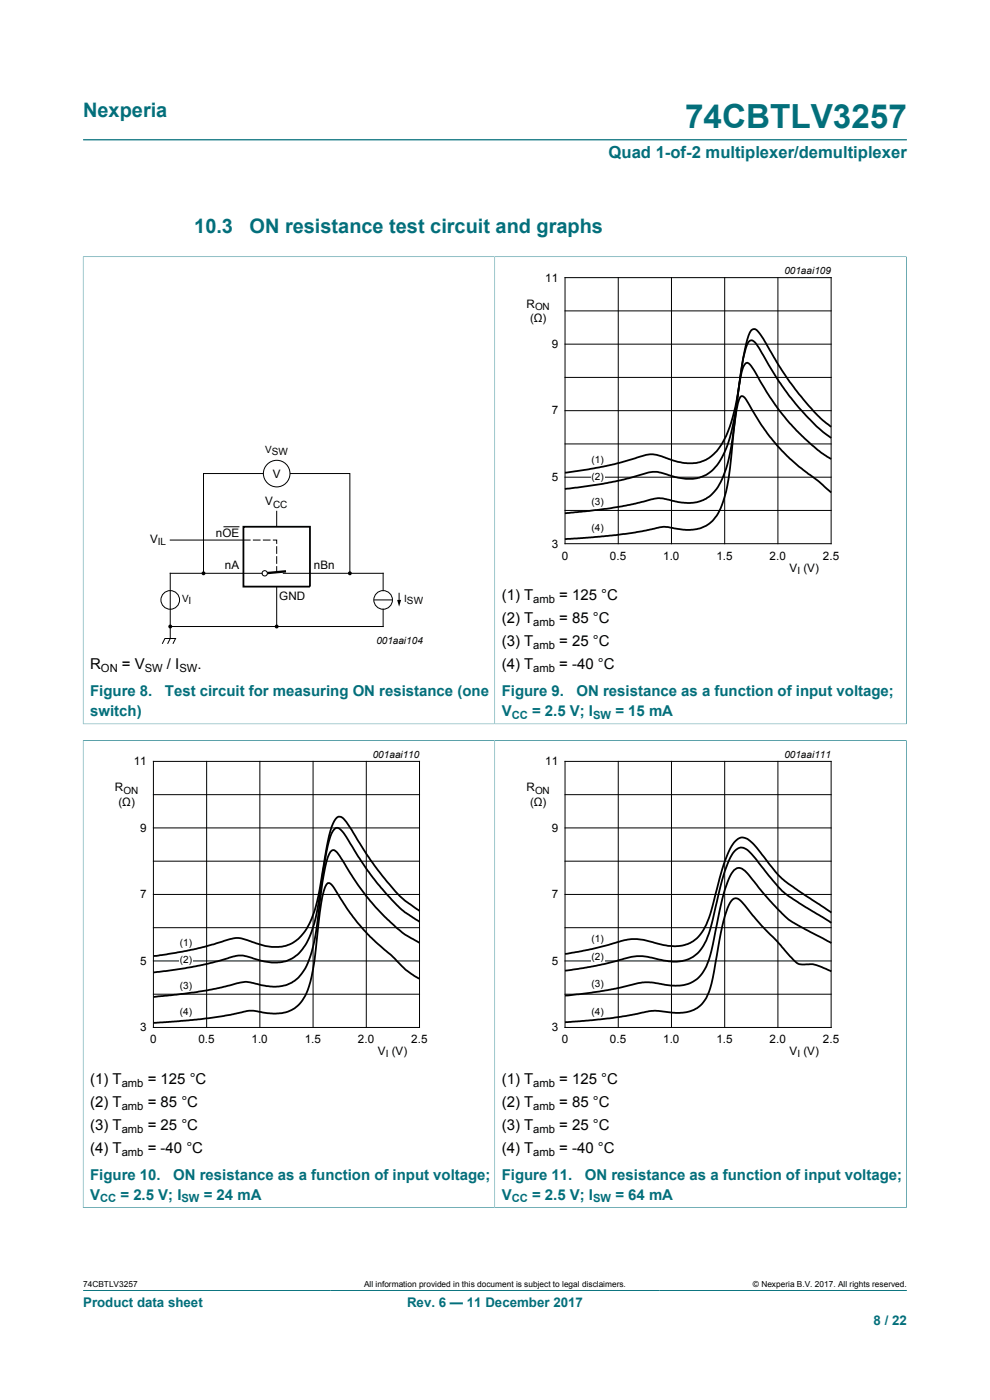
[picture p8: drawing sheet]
<svg xmlns="http://www.w3.org/2000/svg" width="210mm" height="297mm" viewBox="0 0 210 297" stroke-linecap="round" stroke-linejoin="round" font-family="sans-serif">
<path d="M17.6 29.7h174.8M17.6 54.5h87.4v99.1h-87.4M17.6 54.4v99.2M17.6 273.8h174.8" fill="none" stroke="#036f7b" stroke-width=".21"/>
<g fill="none" stroke="#000" stroke-width=".21">
<path d="M36.1 114.6h16.9M47.4 111.7h3.4M53.8 114.6h1.4M55.9 114.6h1.4M58 114.6h.7v.7M58.7 108.4v3.3M58.7 116v1.4M58.7 118.1v1.4M34.4 136.6l.6-1.1h2.2l-.5 1.1M36.1 121.6v11.3h45.2M36.1 121.6h15.5M36.1 132.9v2.6l-.6 1.1"/>
<path d="M58.7 120.2v1.1M58.7 124.4v8.5M65.7 121.6h15.6"/>
<circle cx="36.1" cy="127.3" r="1.98"/>
</g>
<g fill="#000">
<circle cx="36.1" cy="132.9" r=".28"/>
<circle cx="43.2" cy="121.6" r=".28"/>
<circle cx="58.7" cy="132.9" r=".28"/>
<circle cx="74.2" cy="121.6" r=".28"/>
</g>
<g fill="none" stroke="#000" stroke-width=".25">
<circle cx="36.1" cy="132.9" r=".28"/>
<circle cx="43.2" cy="121.6" r=".28"/>
<circle cx="58.7" cy="132.9" r=".28"/>
<circle cx="74.2" cy="121.6" r=".28"/>
</g>
<path d="M51.6 111.7h14.1v12.7h-14.1z" fill="none" stroke="#000" stroke-width=".38"/>
<path d="M60.7 121.2l-4.5 .4" fill="none" stroke="#000" stroke-width=".51"/>
<circle cx="56.2" cy="121.6" r=".56" fill="#fff"/>
<g fill="none" stroke="#000" stroke-width=".21">
<path d="M119.9 58.9h56.4v56.4h-56.4zM131.1 58.9v56.4M142.4 58.9v56.4M153.7 58.9v56.4M165 58.9v56.4M119.9 73h56.4M119.9 66h56.4M119.9 94.2h56.4M119.9 87.1h56.4M119.9 80.1h56.4M55.9 100.5h-12.7v21.1M61.5 100.5h12.7v21.1"/>
<path d="M119.9 108.3h56.4M119.9 101.2h56.4M51.6 121.6h4M60.1 121.6h5.6M79.3 127.3h3.9M81.3 121.6v3.7M81.3 129.2v3.7M84.7 125.9v1.7"/>
<circle cx="58.7" cy="100.5" r="2.81"/>
<circle cx="56.2" cy="121.6" r=".56"/>
<circle cx="81.3" cy="127.3" r="1.98"/>
</g>
<path d="M84.2 127.3h.9l-.4 1.4z" fill="#000"/>
<path d="M192.3 54.4v99.2M192.3 54.5h-87.3v99.1h87.3" fill="none" stroke="#036f7b" stroke-width=".21"/>
<path d="M107.2 56.1h81.8v66.3h-81.8z" fill="none" stroke="#fff" stroke-width=".21"/>
<path d="M176.3 97.4a43.3 43.3 0 0 1-12.4-12.4l-2.9-4.5a13 13 0 0 0-2.2-3.4l-.3-.2a1.9 1.9 0 0 0-1.1 1.8l-.6 2.8a153.7 153.7 0 0 1-2.5 17.1 13 13 0 0 1-3.7 6.6 9.2 9.2 0 0 1-8.5 .9 7.7 7.7 0 0 0-5.6 .3l-4.5 1-3.4 .6-8.8 .9M176.3 92.9a47.7 47.7 0 0 1-11-11.9l-3.4-5.6a9.7 9.7 0 0 0-2.3-3.2h-.3a1.68 1.68 0 0 0-1.1 1.6 109.3 109.3 0 0 0-2.2 13.8 28.2 28.2 0 0 1-3.1 9.9 7.6 7.6 0 0 1-9.4 3.8l-.5-.2a10.7 10.7 0 0 0-5.4-.9l-7 1.9-3.4 .6-7.4 1M176.3 90.5a44.4 44.4 0 0 1-8.5-9.1l-2.5-3.7-2.8-4.9a9.2 9.2 0 0 0-2.3-3 .95 .95 0 0 0-1.1 .7 48 48 0 0 0-2.3 11.1 33.4 33.4 0 0 1-3.7 12.5 7.8 7.8 0 0 1-9.3 3.9l-1.1-.3a12.3 12.3 0 0 0-5.1-1.3l-9 2.5-3.7 .7-5.1 .7M176.3 104.5l-2.5-2.3-4.3-3.2-1.4-1.2a43.1 43.1 0 0 1-9.6-12.6 1.8 1.8 0 0 0-1.1-1.2l-.3 .1a11.1 11.1 0 0 0-1.1 4.5l-.9 8.3a31.2 31.2 0 0 1-2.5 11.5 7.3 7.3 0 0 1-8.5 3.9l-.3-.1a8.8 8.8 0 0 0-5.3 0l-3.7 .8-4.2 .5-10.8 .9" fill="none" stroke="#000" stroke-width=".38"/>
<path d="M125.3 100.9h3v.7h-3z" fill="#fefefe"/>
<path d="M17.6 157.1h87.4v99.1h-87.4M17.6 157v99.3" fill="none" stroke="#036f7b" stroke-width=".21"/>
<path d="M19.8 158.7h81.9v66.3h-81.9z" fill="none" stroke="#fff" stroke-width=".21"/>
<path d="M32.5 161.5h56.5v56.5h-56.5zM32.5 175.6h56.5M32.5 168.6h56.5M43.8 161.5v56.5M55.1 161.5v56.5M66.4 161.5v56.5M77.7 161.5v56.5M32.5 196.8h56.5M32.5 189.7h56.5M32.5 182.7h56.5M32.5 210.9h56.5M32.5 203.9h56.5" fill="none" stroke="#000" stroke-width=".21"/>
<path d="M38 203.5h3v.7h-3z" fill="#fefefe"/>
<path d="M89 195.6l-.3-.3a23.2 23.2 0 0 1-7.3-6.4l-3.4-4.2-3.7-5.7a9.8 9.8 0 0 0-2.5-3.3 .87 .87 0 0 0-1.1 .5l-.4 .6a50.4 50.4 0 0 0-2.2 11.2 38.6 38.6 0 0 1-2.5 11 7.8 7.8 0 0 1-6 5.1 15.7 15.7 0 0 1-7.3-1.2 9.1 9.1 0 0 0-5.1 .7l-6.5 1.5-8.2 1.2M89 193.2l-.3-.2a24.2 24.2 0 0 1-7.3-6.9l-2.9-3.7-3.9-6.3a8.1 8.1 0 0 0-2.3-2.8 1.05 1.05 0 0 0-1.4 .8 30.3 30.3 0 0 0-2.2 9.3 50.5 50.5 0 0 1-2.6 11.4 8.9 8.9 0 0 1-5.3 5.8 12.4 12.4 0 0 1-7.9-1 6.2 6.2 0 0 0-5.7 .1l-6.2 1.7-8.5 1.4M89 207.6a17 17 0 0 1-5.7-4.6l-2.5-2.2a43.8 43.8 0 0 1-9.9-12.3l-.2-.4a.85 .85 0 0 0-1.5-.5 15.4 15.4 0 0 0-1.4 6.1l-.8 7.7a27.1 27.1 0 0 1-2.3 9.9 6.9 6.9 0 0 1-7.6 3.7h-.3a12.5 12.5 0 0 0-4.8-.4l-3.1 .7-4.8 .7-11.6 1M89 200l-.3-.1a29.1 29.1 0 0 1-8.8-7.2l-3.9-4.9-2.8-4.4a10.2 10.2 0 0 0-2.3-3l-.2-.1a1.98 1.98 0 0 0-1.2 1.6 84.9 84.9 0 0 0-2.2 14.2 22.4 22.4 0 0 1-3.2 10.2 7.7 7.7 0 0 1-8.4 2.7h-.3a8 8 0 0 0-5.4-.3l-4.2 1-3.9 .7-9.4 1.1" fill="none" stroke="#000" stroke-width=".38"/>
<path d="M192.3 157v99.3M192.3 157.1h-87.3v99.1h87.3" fill="none" stroke="#036f7b" stroke-width=".21"/>
<path d="M107.2 158.7h81.8v66.3h-81.8z" fill="none" stroke="#fff" stroke-width=".21"/>
<path d="M119.9 161.5h56.4v56.5h-56.4zM119.9 175.6h56.4M119.9 168.6h56.4M131.1 161.5v56.5M142.4 161.5v56.5M153.7 161.5v56.5M165 161.5v56.5M119.9 196.8h56.4M119.9 189.7h56.4M119.9 182.7h56.4M119.9 210.9h56.4M119.9 203.9h56.4" fill="none" stroke="#000" stroke-width=".21"/>
<path d="M125.3 203.5h3v.7h-3z" fill="#fefefe"/>
<path d="M176.3 195.8l-6.4-4a19.9 19.9 0 0 1-7.1-6.4 32.2 32.2 0 0 0-4.5-5.3 1.92 1.92 0 0 0-2.9 .9 32.6 32.6 0 0 0-3.3 10.3 39.8 39.8 0 0 1-2.6 8.8 7.2 7.2 0 0 1-8.5 3.7l-1.4-.3a11.9 11.9 0 0 0-8.7 .3l-4.5 1.1-6.5 1M176.3 193.6l-7-4.7a22.3 22.3 0 0 1-7.3-7.2l-1.7-2.2a4 4 0 0 0-3.2-1.8 5.3 5.3 0 0 0-2.8 3.5l-1.1 3.2-1.1 4.2a31 31 0 0 1-2.9 8.7 7.2 7.2 0 0 1-8.2 3.2l-1.9-.4a12.1 12.1 0 0 0-9.4 .1l-4.2 1.1-5.6 1.1M176.3 206.1a13 13 0 0 0-4.5-1.6l-.5 .1a2.93 2.93 0 0 1-3.4-1.4l-3.1-3.6-3.2-3.1-3-3.7a6.5 6.5 0 0 0-2.3-2.2 1.66 1.66 0 0 0-1.7 1.4 41.3 41.3 0 0 0-2.5 10.6l-.3 1.7a18.7 18.7 0 0 1-2.3 7.9 7 7 0 0 1-7 2.6h-.3a14.1 14.1 0 0 0-7.6 .4l-5.4 .9-9.3 .8M176.3 200.1l-5.3-2.9a18.3 18.3 0 0 1-7.1-5.4l-4.5-5.5a4.1 4.1 0 0 0-2.8-2.2 4.1 4.1 0 0 0-2.3 3 107.4 107.4 0 0 0-3.4 14.5 9.7 9.7 0 0 1-3.4 6.3 9.3 9.3 0 0 1-7.3 .8 13 13 0 0 0-7.6 .6l-5.4 1-7.3 .9" fill="none" stroke="#000" stroke-width=".38"/>
<text font-size="7.1" fill="#036f7b" x="145.3" y="27.2">74CBTLV3257</text>
<g font-size="4.2" fill="#036f7b">
<text x="17.6" y="24.8">Nexperia</text>
<text x="41.2" y="49.5">10.3</text>
<text x="52.9" y="49.5">ON resistance test circuit and graphs</text>
</g>
<text font-size="3.5" fill="#036f7b" x="129.1" y="33.5">Quad 1-of-2 multiplexer/demultiplexer</text>
<g font-size="3.2">
<text x="106.4" y="127.4">(1) T</text>
<text x="118.6" y="127.4">= 125 °C</text>
<text x="106.4" y="132.2">(2) T</text>
<text x="106.4" y="137.1">(3) T</text>
<text x="118.6" y="132.2">= 85 °C</text>
<text x="118.6" y="137.1">= 25 °C</text>
<text x="19.1" y="142">R</text>
<text x="25.9" y="142">= V</text>
<text x="35.4" y="142">/ I</text>
<text x="41.9" y="142">.</text>
<text x="106.4" y="142">(4) T</text>
<text x="118.6" y="142">= -40 °C</text>
<text x="19.1" y="230">(1) T</text>
<text x="31.3" y="230">= 125 °C</text>
<text x="106.4" y="230">(1) T</text>
<text x="118.6" y="230">= 125 °C</text>
<text x="19.1" y="234.9">(2) T</text>
<text x="19.1" y="239.7">(3) T</text>
<text x="31.3" y="234.9">= 85 °C</text>
<text x="31.3" y="239.7">= 25 °C</text>
<text x="106.4" y="234.9">(2) T</text>
<text x="106.4" y="239.7">(3) T</text>
<text x="118.6" y="234.9">= 85 °C</text>
<text x="118.6" y="239.7">= 25 °C</text>
<text x="19.1" y="244.6">(4) T</text>
<text x="31.3" y="244.6">= -40 °C</text>
<text x="106.4" y="244.6">(4) T</text>
<text x="118.6" y="244.6">= -40 °C</text>
</g>
<g font-size="3.2" fill="#036f7b">
<text x="19.1" y="147.6">Figure 8.  Test circuit for measuring ON resistance (one</text>
<text x="106.4" y="147.6">Figure 9.  ON resistance as a function of input voltage;</text>
<text x="19.1" y="151.9">switch)</text>
<text x="106.4" y="151.9">V</text>
<text x="112.9" y="151.9">= 2.5 V; I</text>
<text x="130.5" y="151.9">= 15 mA</text>
<text x="19.1" y="250.2">Figure 10.  ON resistance as a function of input voltage;</text>
<text x="106.4" y="250.2">Figure 11.  ON resistance as a function of input voltage;</text>
<text x="19.1" y="254.5">V</text>
<text x="25.6" y="254.5">= 2.5 V; I</text>
<text x="43.2" y="254.5">= 24 mA</text>
<text x="106.4" y="254.5">V</text>
<text x="112.9" y="254.5">= 2.5 V; I</text>
<text x="130.5" y="254.5">= 64 mA</text>
</g>
<g font-size="2.8" fill="#036f7b">
<text x="17.6" y="277.3">Product data sheet</text>
<text x="86.3" y="277.3">Rev. 6 — 11 December 2017</text>
<text x="185.3" y="281">8 / 22</text>
</g>
<g font-size="2.5">
<text x="115.7" y="59.7">11</text>
<text x="111.7" y="65.2">R</text>
<text x="112.4" y="68.3">(Ω)</text>
<text x="117.1" y="73.8">9</text>
<text x="117.1" y="87.9">7</text>
<text x="57.9" y="101.3">V</text>
<text x="56.3" y="107.2">V</text>
<text x="117.1" y="102.1">5</text>
<text x="45.8" y="113.9">nOE</text>
<text x="31.8" y="115.1">V</text>
<text x="117.1" y="116.2">3</text>
<text x="119.2" y="118.7">0</text>
<text x="129.4" y="118.7">0.5</text>
<text x="140.7" y="118.7">1.0</text>
<text x="152" y="118.7">1.5</text>
<text x="163.2" y="118.7">2.0</text>
<text x="174.5" y="118.7">2.5</text>
<text x="47.7" y="120.7">nA</text>
<text x="66.6" y="120.7">nBn</text>
<text x="167.5" y="121.3">V (V)</text>
<text x="59.2" y="127.2">GND</text>
<text x="24.4" y="167.9">R</text>
<text x="28.4" y="162.4">11</text>
<text x="111.7" y="167.9">R</text>
<text x="115.7" y="162.4">11</text>
<text x="25.1" y="170.9">(Ω)</text>
<text x="112.4" y="170.9">(Ω)</text>
<text x="29.8" y="176.4">9</text>
<text x="117.1" y="176.4">9</text>
<text x="29.8" y="190.5">7</text>
<text x="117.1" y="190.5">7</text>
<text x="29.8" y="204.7">5</text>
<text x="117.1" y="204.7">5</text>
<text x="29.8" y="218.8">3</text>
<text x="31.9" y="221.3">0</text>
<text x="42.1" y="221.3">0.5</text>
<text x="53.4" y="221.3">1.0</text>
<text x="64.7" y="221.3">1.5</text>
<text x="75.9" y="221.3">2.0</text>
<text x="87.2" y="221.3">2.5</text>
<text x="117.1" y="218.8">3</text>
<text x="119.2" y="221.3">0</text>
<text x="129.4" y="221.3">0.5</text>
<text x="140.7" y="221.3">1.0</text>
<text x="152" y="221.3">1.5</text>
<text x="163.2" y="221.3">2.0</text>
<text x="174.5" y="221.3">2.5</text>
<text x="80.2" y="223.9">V (V)</text>
<text x="167.5" y="223.9">V (V)</text>
</g>
<g font-size="2.4">
<text x="113.1" y="128">amb</text>
<text x="113.1" y="132.9">amb</text>
<text x="113.1" y="137.7">amb</text>
<text x="21.4" y="142.6">ON</text>
<text x="30.7" y="142.6">SW</text>
<text x="38.1" y="142.6">SW</text>
<text x="113.1" y="142.6">amb</text>
<text x="25.8" y="230.6">amb</text>
<text x="113.1" y="230.6">amb</text>
<text x="25.8" y="235.5">amb</text>
<text x="113.1" y="235.5">amb</text>
<text x="25.8" y="240.3">amb</text>
<text x="25.8" y="245.2">amb</text>
<text x="113.1" y="240.3">amb</text>
<text x="113.1" y="245.2">amb</text>
</g>
<g font-size="2.4" fill="#036f7b">
<text x="108.5" y="152.5">CC</text>
<text x="125.8" y="152.5">SW</text>
<text x="21.2" y="255.1">CC</text>
<text x="38.5" y="255.1">SW</text>
<text x="108.5" y="255.1">CC</text>
<text x="125.8" y="255.1">SW</text>
</g>
<g font-size="2.1">
<text x="166.4" y="58.1">001aai109</text>
<text x="113.5" y="65.8">ON</text>
<text x="56.3" y="96.2">VSW</text>
<text x="125.5" y="98.1">(1)</text>
<text x="125.5" y="101.8">(2)</text>
<text x="57.9" y="107.7">CC</text>
<text x="125.5" y="107.1">(3)</text>
<text x="125.5" y="112.7">(4)</text>
<text x="33.5" y="115.6">IL</text>
<text x="169.1" y="121.7">I</text>
<text x="38.6" y="127.8">Vl</text>
<text x="85.7" y="127.8">ISW</text>
<text x="79.8" y="136.6">001aai104</text>
<text x="79.1" y="160.7">001aai110</text>
<text x="166.4" y="160.7">001aai111</text>
<text x="26.2" y="168.4">ON</text>
<text x="113.5" y="168.4">ON</text>
<text x="38.1" y="200.7">(1)</text>
<text x="125.5" y="199.9">(1)</text>
<text x="125.5" y="203.8">(2)</text>
<text x="38.1" y="209.7">(3)</text>
<text x="38.1" y="204.3">(2)</text>
<text x="125.5" y="209.3">(3)</text>
<text x="38.1" y="215.4">(4)</text>
<text x="125.5" y="215.4">(4)</text>
<text x="81.8" y="224.3">I</text>
<text x="169.1" y="224.3">I</text>
</g>
<g font-size="1.8">
<text x="17.6" y="273.1">74CBTLV3257</text>
<text x="77.2" y="273.1">All information provided in this document is subject to legal disclaimers.</text>
<text x="159.7" y="273.1">© Nexperia B.V. 2017. All rights reserved.</text>
</g>
</svg>
